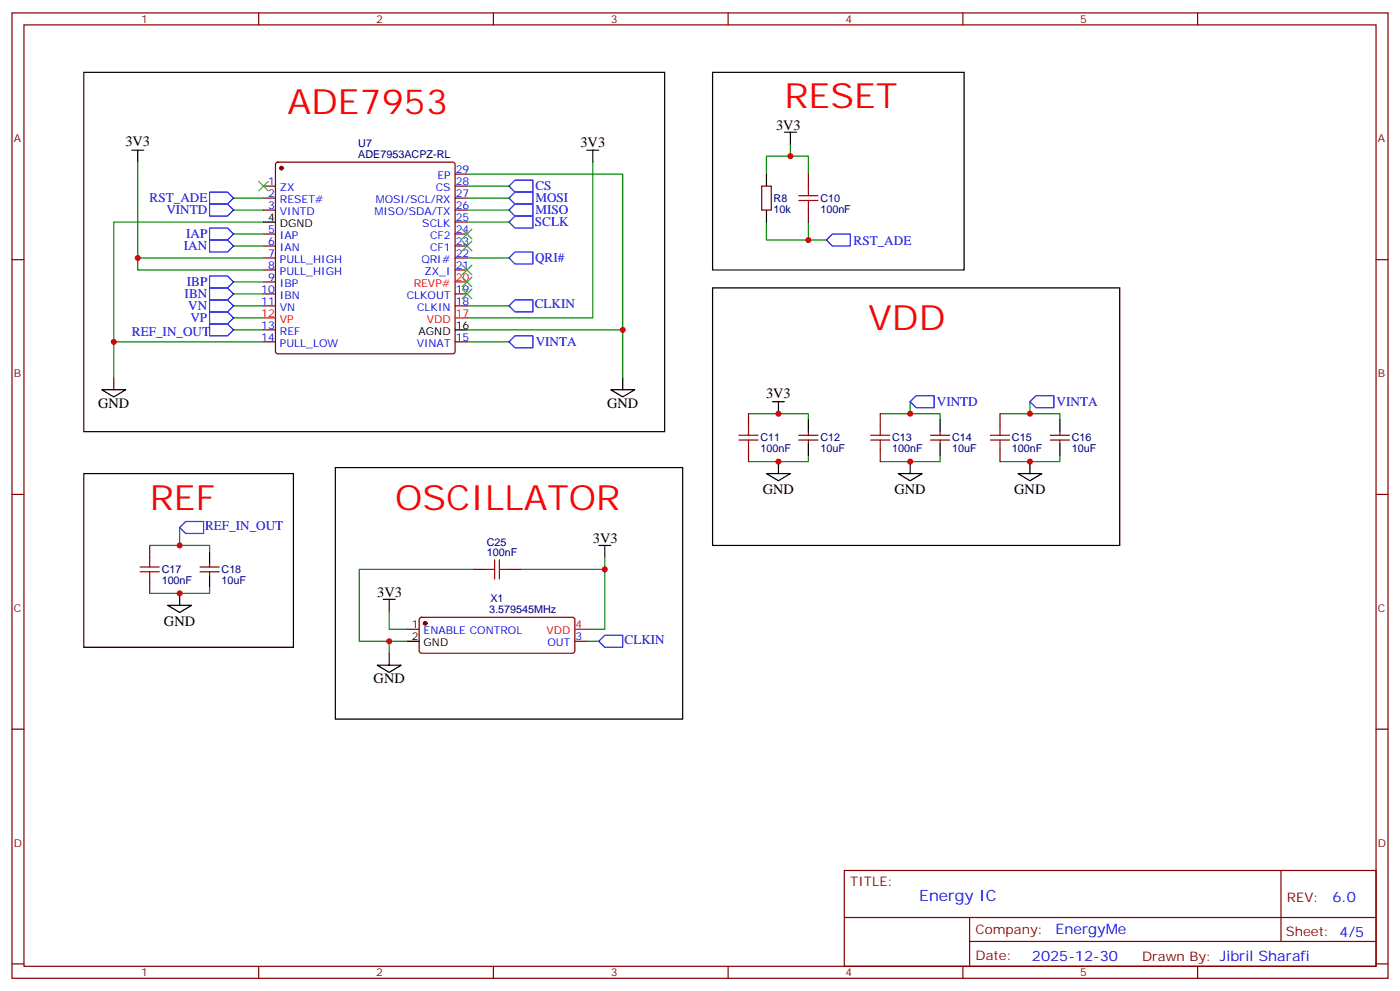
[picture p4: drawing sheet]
<svg xmlns="http://www.w3.org/2000/svg" width="412mm" height="292mm" viewBox="0 0 412 292" stroke-linecap="round" stroke-linejoin="round" font-family="sans-serif">
<g fill="none" stroke="#00f" stroke-width=".35">
<path d="M61.7 56.6h5.3l1.8 1.7-1.8 1.8h-5.3zM149.9 58.3l1.8-1.7h5.3v3.5h-5.3zM149.9 54.8l1.8-1.7h5.3v3.5h-5.3zM61.7 60.1h5.3l1.8 1.8-1.8 1.7h-5.3zM61.7 67.2h5.3l1.8 1.7-1.8 1.8h-5.3zM61.7 70.7h5.3l1.8 1.8-1.8 1.7h-5.3zM149.9 61.9l1.8-1.8h5.3v3.5h-5.3zM149.9 65.4l1.8-1.8h5.3v3.6h-5.3zM149.9 76l1.8-1.8h5.3v3.6h-5.3zM243.4 70.7l1.8-1.8h5.3v3.6h-5.3zM61.7 95.4h5.3l1.8 1.8-1.8 1.7h-5.3zM61.7 91.9h5.3l1.8 1.7-1.8 1.8h-5.3z"/>
<path d="M61.7 88.3h5.3l1.8 1.8-1.8 1.8h-5.3zM61.7 84.8h5.3l1.8 1.8-1.8 1.7h-5.3zM61.7 81.3h5.3l1.8 1.7-1.8 1.8h-5.3zM149.9 90.1l1.8-1.8h5.3v3.6h-5.3zM149.9 100.7l1.8-1.8h5.3v3.5h-5.3zM268.1 118.3l1.8-1.7h5.3v3.5h-5.3zM303.4 118.3l1.8-1.7h5.2v3.5h-5.2zM52.9 155.4l1.8-1.8h5.3v3.5h-5.3zM176.4 188.9l1.8-1.8h5.2v3.5h-5.2z"/>
</g>
<g fill="none" stroke="#000" stroke-width=".35">
<path d="M24.7 21.3h171.1v105.8h-171.1zM209.9 21.3h74.1v58.2h-74.1zM231.1 38.9h3.5M232.8 38.9v3.6M38.8 44.2h3.5M40.6 44.2v3.6M172.9 44.2h3.5M174.6 44.2v3.6M225.8 51.3v3.5M77.6 65.4h3.5M225.8 61.9v3.5M134.1 97.2h3.5"/>
<path d="M209.9 84.8h119.9v75.9h-119.9zM30 114.8h7l-3.5 2.1zM33.5 111.3v3.5M179.9 114.8h7.1l-3.6 2.1zM183.4 111.3v3.5M227.5 118.3h3.6M229.3 118.3v3.5M24.7 139.5h61.7v51.1h-61.7zM98.8 137.7h102.3v74.1h-102.3zM225.8 139.5h7l-3.5 2.1zM229.3 136v3.5M238.1 123.6v3.5"/>
<path d="M238.1 130.7v3.5M264.6 139.5h7l-3.5 2.1zM268.1 136v3.5M276.9 123.6v3.5M276.9 130.7v3.5M299.9 139.5h7l-3.5 2.1zM303.4 136v3.5M312.2 123.6v3.5M312.2 130.7v3.5M49.4 178.3h7l-3.5 2.1zM52.9 174.8v3.5M61.7 162.4v3.5"/>
<path d="M61.7 169.5v3.5M112.9 176.5h3.5M114.7 176.5v3.6M176.4 160.7h3.5M178.2 160.7v3.5M111.1 195.9h7.1l-3.5 2.1zM114.7 192.4v3.5M119.9 188.9h3.6"/>
</g>
<g fill="none" stroke="#008700" stroke-width=".35">
<path d="M40.6 47.8v28.2h37M68.8 58.3h8.8M137.6 51.3h45.8v60M137.6 58.3h12.3M137.6 54.8h12.3M174.6 47.8v45.8h-37M225.8 51.3v-5.3h12.3v5.3M232.8 42.5v3.5M40.6 76v3.5h37M68.8 61.9h8.8M68.8 72.5h8.8M68.8 68.9h8.8"/>
<path d="M77.6 65.4h-44.1v45.9M137.6 61.9h12.3M137.6 76h12.3M137.6 65.4h12.3M225.8 65.4v5.3h12.3v-5.3M238.1 70.7h5.3M68.8 90.1h8.8M68.8 97.2h8.8M68.8 93.6h8.8M68.8 86.6h8.8M68.8 83h8.8M137.6 90.1h12.3"/>
<path d="M137.6 97.2h45.8M33.5 100.7h44.1M137.6 100.7h12.3M268.1 118.3v3.5M303.4 118.3v3.5M220.5 121.8h17.6v1.8M238.1 134.2v1.8h-17.6M259.3 121.8h17.6v1.8M276.9 134.2v1.8h-17.6M294.6 121.8h17.6v1.8M312.2 134.2v1.8h-17.6M52.9 155.4v5.3"/>
<path d="M44.1 160.7h17.6v1.7M61.7 173v1.8h-17.6M139.3 167.7h-33.5v21.2h8.9M153.5 167.7h24.7M178.2 164.2v21.1h-5.3M114.7 180.1v5.2h5.2M119.9 188.9h-5.2v3.5M172.9 188.9h3.5"/>
</g>
<g fill="none" stroke="#870000" stroke-width=".35">
<path d="M3.5 3.8h405.4v284.3h-405.4zM7.1 7.3h398.2v277.3h-398.2zM76.2 3.8v3.5M145.3 3.8v3.5M214.5 3.8v3.5M283.6 3.8v3.5M352.8 3.8v3.5M77.6 54.8h3.5M77.6 58.3h3.5M81.4 48l.4-.2h51.5l.5 .2 .3 .5v55l-.3 .5-.5 .2h-51.5l-.5-.2-.2-.5v-55zM134.1 54.8h3.5M134.1 58.3h3.5"/>
<path d="M134.1 51.3h3.5M224.4 54.8h2.8v7.1h-2.8zM238.1 51.3v3.5M3.5 76.5h3.6M77.6 61.9h3.5M77.6 68.9h3.5M77.6 72.5h3.5M77.6 76h3.5M77.6 79.5h3.5M134.1 61.9h3.5M134.1 68.9h3.5M134.1 72.5h3.5"/>
<path d="M134.1 76h3.5M134.1 79.5h3.5M134.1 65.4h3.5M238.1 61.9v3.5M405.3 76.5h3.6M77.6 83h3.5M77.6 86.6h3.5M77.6 90.1h3.5M77.6 97.2h3.5M134.1 86.6h3.5M134.1 90.1h3.5M77.6 100.7h3.5"/>
<path d="M134.1 100.7h3.5M220.5 121.8v3.6M220.5 132.4v3.6M235.3 129.6h5.6M235.3 128.2h5.6M238.1 127.1v1.1M238.1 129.6v1.1M259.3 121.8v3.6M259.3 132.4v3.6M274.1 129.6h5.7M274.1 128.2h5.7M276.9 127.1v1.1"/>
<path d="M276.9 129.6v1.1M294.6 121.8v3.6M294.6 132.4v3.6M309.4 129.6h5.6M309.4 128.2h5.6M312.2 127.1v1.1M312.2 129.6v1.1M3.5 145.6h3.6M405.3 145.6h3.6M44.1 160.7v3.5M44.1 171.2v3.6M58.9 168.4h5.7"/>
<path d="M58.9 167h5.7M61.7 165.9v1.1M61.7 168.4v1.1M139.3 167.7h3.6M149.9 167.7h3.6M119.9 185.3h3.6M123.7 182l.5-.2 44.7 .1 .4 .6v9.2l-.2 .5-.5 .2h-44.4l-.5-.2-.2-.5v-9.2zM169.3 188.9h3.6M3.5 214.8h3.6M405.3 214.8h3.6M248.7 256.4h156.6v28.2h-156.6zM377.3 256.4v20.9"/>
<path d="M248.7 270.2h156.5M285.6 277.3h119.6M285.6 270.2v14.2M3.5 283.9h3.6M76.2 284.6v3.5M145.3 284.6v3.5M214.5 284.6v3.5M283.6 284.6v3.5M352.8 284.6v3.5M405.3 283.9h3.6"/>
</g>
<g fill="#870000" stroke="#870000" stroke-width=".35">
<circle cx="82.9" cy="49.5" r=".53"/>
<circle cx="125.2" cy="183.6" r=".53"/>
</g>
<path d="M77.6 93.6h3.5M134.1 93.6h3.5M134.1 83h3.5M169.3 185.3h3.6" fill="none" stroke="#f00" stroke-width=".35"/>
<path d="M76.2 53.4l2.8 2.8M79 53.4l-2.8 2.8M136.2 67.5l2.8 2.8M136.2 71l2.8 2.9M136.2 78.1l2.8 2.8M139 67.5l-2.8 2.8M139 71l-2.8 2.9M139 78.1l-2.8 2.8M136.2 81.6l2.8 2.9M136.2 85.2l2.8 2.8M139 81.6l-2.8 2.9M139 85.2l-2.8 2.8" fill="none" stroke="#3c3" stroke-width=".35"/>
<g fill="none" stroke="#a10000" stroke-width=".35">
<path d="M235.3 59.1h5.6M235.3 57.6h5.6M238.1 54.8v2.8M238.1 59.1v2.8M217.7 129.6h5.6M217.7 128.2h5.6M220.5 125.4v2.8M220.5 129.6v2.8M256.5 129.6h5.6M256.5 128.2h5.6M259.3 125.4v2.8M259.3 129.6v2.8"/>
<path d="M291.7 129.6h5.7M291.7 128.2h5.7M294.6 125.4v2.8M294.6 129.6v2.8M41.3 168.4h5.6M41.3 167h5.6M44.1 164.2v2.8M44.1 168.4v2.8M142.9 167.7h2.8M145.7 164.9v5.6M147.1 164.9v5.6M147.1 167.7h2.8"/>
</g>
<g fill="#c00">
<circle cx="232.8" cy="46" r=".88"/>
<circle cx="238.1" cy="70.7" r=".88"/>
<circle cx="33.5" cy="100.7" r=".88"/>
<circle cx="183.4" cy="97.2" r=".88"/>
<circle cx="40.6" cy="76" r=".88"/>
<circle cx="229.3" cy="136" r=".88"/>
<circle cx="229.3" cy="121.8" r=".88"/>
<circle cx="268.1" cy="136" r=".88"/>
<circle cx="268.1" cy="121.8" r=".88"/>
<circle cx="303.4" cy="136" r=".88"/>
<circle cx="303.4" cy="121.8" r=".88"/>
<circle cx="52.9" cy="160.7" r=".88"/>
<circle cx="52.9" cy="174.8" r=".88"/>
<circle cx="178.2" cy="167.7" r=".88"/>
<circle cx="114.7" cy="188.9" r=".88"/>
</g>
<g font-size="10.2" fill="#f00">
<text x="84.7" y="33.7">ADE7953</text>
<text x="231.1" y="31.9">RESET</text>
<text x="255.8" y="97.2">VDD</text>
<text x="44.1" y="150.1">REF</text>
<text x="116.4" y="150.1">OSCILLATOR</text>
</g>
<text font-size="4.6" fill="#00f" x="270.8" y="265.4">Energy IC</text>
<g font-size="4.2">
<text x="228.6" y="38.2">3V3</text>
<text x="36.9" y="43.1">3V3</text>
<text x="171" y="43.2">3V3</text>
<text x="225.7" y="117.3">3V3</text>
<text x="28.9" y="120.1">GND</text>
<text x="178.9" y="120.1">GND</text>
<text x="224.7" y="145.5">GND</text>
<text x="263.5" y="145.5">GND</text>
<text x="298.8" y="145.5">GND</text>
<text x="174.6" y="159.9">3V3</text>
<text x="111.1" y="175.8">3V3</text>
<text x="48.3" y="184.3">GND</text>
<text x="110.1" y="201.2">GND</text>
</g>
<g font-size="4.2" fill="#00f">
<text x="392.5" y="265.7">6.0</text>
<text x="310.9" y="275.2">EnergyMe</text>
<text x="304" y="283">2025-12-30</text>
</g>
<g font-size="3.9" fill="#00f">
<text x="44.1" y="59.6">RST_ADE</text>
<text x="157.7" y="59.5">MOSI</text>
<text x="157.7" y="56">CS</text>
<text x="49" y="63.1">VINTD</text>
<text x="157.7" y="63.1">MISO</text>
<text x="54.8" y="70.2">IAP</text>
<text x="157.6" y="66.6">SCLK</text>
<text x="54.2" y="73.7">IAN</text>
<text x="157.6" y="77.2">QRI#</text>
<text x="251.4" y="72.2">RST_ADE</text>
<text x="54.4" y="87.8">IBN</text>
<text x="55.1" y="84.3">IBP</text>
<text x="55.4" y="91.4">VN</text>
<text x="56.1" y="94.9">VP</text>
<text x="157.5" y="90.8">CLKIN</text>
<text x="38.8" y="98.9">REF_IN_OUT</text>
<text x="157.8" y="102">VINTA</text>
<text x="276" y="119.7">VINTD</text>
<text x="311.2" y="119.7">VINTA</text>
<text x="60.4" y="156.1">REF_IN_OUT</text>
<text x="184" y="189.6">CLKIN</text>
</g>
<g font-size="3.9" fill="#800">
<text x="250.5" y="261">TITLE:</text>
<text x="379.1" y="265.7">REV:</text>
<text x="287.4" y="275.2">Company:</text>
<text x="378.7" y="275.8">Sheet: 4/5</text>
<text x="287.4" y="282.9">Date:</text>
<text x="336.4" y="282.9">Drawn By: Jibril Sharafi</text>
</g>
<g font-size="3.2" fill="#800">
<text x="41.6" y="6.8">1</text>
<text x="110.8" y="6.8">2</text>
<text x="179.9" y="6.8">3</text>
<text x="249.1" y="6.8">4</text>
<text x="318.2" y="6.8">5</text>
<text x="4.1" y="41.9">A</text>
<text x="405.9" y="41.9">A</text>
<text x="4.1" y="111.1">B</text>
<text x="405.9" y="111.1">B</text>
<text x="4.1" y="180.2">C</text>
<text x="405.9" y="180.2">C</text>
<text x="4.1" y="249.3">D</text>
<text x="405.9" y="249.3">D</text>
<text x="41.6" y="287.6">1</text>
<text x="110.8" y="287.6">2</text>
<text x="179.9" y="287.6">3</text>
<text x="249.1" y="287.6">4</text>
<text x="318.2" y="287.6">5</text>
</g>
<g font-size="3.2" fill="#000080">
<text x="105.5" y="46.5">ADE7953ACPZ-RL</text>
<text x="105.5" y="43.4">U7</text>
<text x="227.9" y="59.5">R8</text>
<text x="241.7" y="59.5">C10</text>
<text x="227.9" y="62.7">10k</text>
<text x="241.7" y="62.7">100nF</text>
<text x="224" y="130">C11</text>
<text x="241.7" y="130">C12</text>
<text x="262.8" y="130">C13</text>
<text x="280.5" y="130">C14</text>
<text x="298.1" y="130">C15</text>
<text x="315.7" y="130">C16</text>
<text x="224" y="133.2">100nF</text>
<text x="241.7" y="133.2">10uF</text>
<text x="262.8" y="133.2">100nF</text>
<text x="280.5" y="133.2">10uF</text>
<text x="298.1" y="133.2">100nF</text>
<text x="315.7" y="133.2">10uF</text>
<text x="143.4" y="160.7">C25</text>
<text x="143.4" y="163.8">100nF</text>
<text x="47.6" y="172">100nF</text>
<text x="47.6" y="168.8">C17</text>
<text x="65.3" y="172">10uF</text>
<text x="65.3" y="168.8">C18</text>
<text x="144.5" y="177.4">X1</text>
<text x="144.1" y="180.5">3.579545MHz</text>
</g>
<g font-size="3.2" fill="#00f">
<text x="128.8" y="52.7">EP</text>
<text x="134.2" y="50.9">29</text>
<text x="78.9" y="54.5">1</text>
<text x="78.9" y="58">2</text>
<text x="82.4" y="56.2">ZX</text>
<text x="82.4" y="59.8">RESET#</text>
<text x="110.7" y="59.8">MOSI/SCL/RX</text>
<text x="128.4" y="56.2">CS</text>
<text x="134.2" y="58">27</text>
<text x="134.2" y="54.5">28</text>
<text x="78.9" y="61.5">3</text>
<text x="82.4" y="63.3">VINTD</text>
<text x="110.3" y="63.3">MISO/SDA/TX</text>
<text x="134.2" y="65.1">25</text>
<text x="134.2" y="61.5">26</text>
<text x="78.9" y="68.6">5</text>
<text x="82.4" y="70.3">IAP</text>
<text x="124.4" y="66.8">SCLK</text>
<text x="126.7" y="70.3">CF2</text>
<text x="134.2" y="68.6">24</text>
<text x="78.9" y="72.1">6</text>
<text x="78.9" y="75.6">7</text>
<text x="82.4" y="73.9">IAN</text>
<text x="82.4" y="77.4">PULL_HIGH</text>
<text x="124.1" y="77.4">QRI#</text>
<text x="126.7" y="73.9">CF1</text>
<text x="134.2" y="75.6">22</text>
<text x="134.2" y="72.1">23</text>
<text x="78.9" y="79.2">8</text>
<text x="78.9" y="82.7">9</text>
<text x="82.4" y="80.9">PULL_HIGH</text>
<text x="125.1" y="80.9">ZX_I</text>
<text x="134.2" y="79.2">21</text>
<text x="76.9" y="86.2">10</text>
<text x="76.9" y="89.7">11</text>
<text x="82.4" y="84.5">IBP</text>
<text x="82.4" y="88">IBN</text>
<text x="119.8" y="88">CLKOUT</text>
<text x="134.2" y="89.7">18</text>
<text x="134.2" y="86.2">19</text>
<text x="82.4" y="91.5">VN</text>
<text x="122.9" y="91.5">CLKIN</text>
<text x="76.9" y="96.8">13</text>
<text x="76.9" y="100.3">14</text>
<text x="82.4" y="98.6">REF</text>
<text x="134.2" y="100.3">15</text>
<text x="82.4" y="102.1">PULL_LOW</text>
<text x="122.7" y="102.1">VINAT</text>
<text x="121.3" y="185">1</text>
<text x="124.8" y="186.8">ENABLE CONTROL</text>
<text x="161.3" y="190.3">OUT</text>
<text x="169.5" y="188.5">3</text>
</g>
<g font-size="3.2">
<text x="78.9" y="65.1">4</text>
<text x="82.4" y="66.8">DGND</text>
<text x="123.3" y="98.6">AGND</text>
<text x="134.2" y="96.8">16</text>
<text x="121.3" y="188.5">2</text>
<text x="124.8" y="190.3">GND</text>
</g>
<g font-size="3.2" fill="#f00">
<text x="134.2" y="82.7">20</text>
<text x="121.9" y="84.5">REVP#</text>
<text x="76.9" y="93.3">12</text>
<text x="82.4" y="95">VP</text>
<text x="125.7" y="95">VDD</text>
<text x="134.2" y="93.3">17</text>
<text x="169.5" y="185">4</text>
<text x="161" y="186.8">VDD</text>
</g>
</svg>
